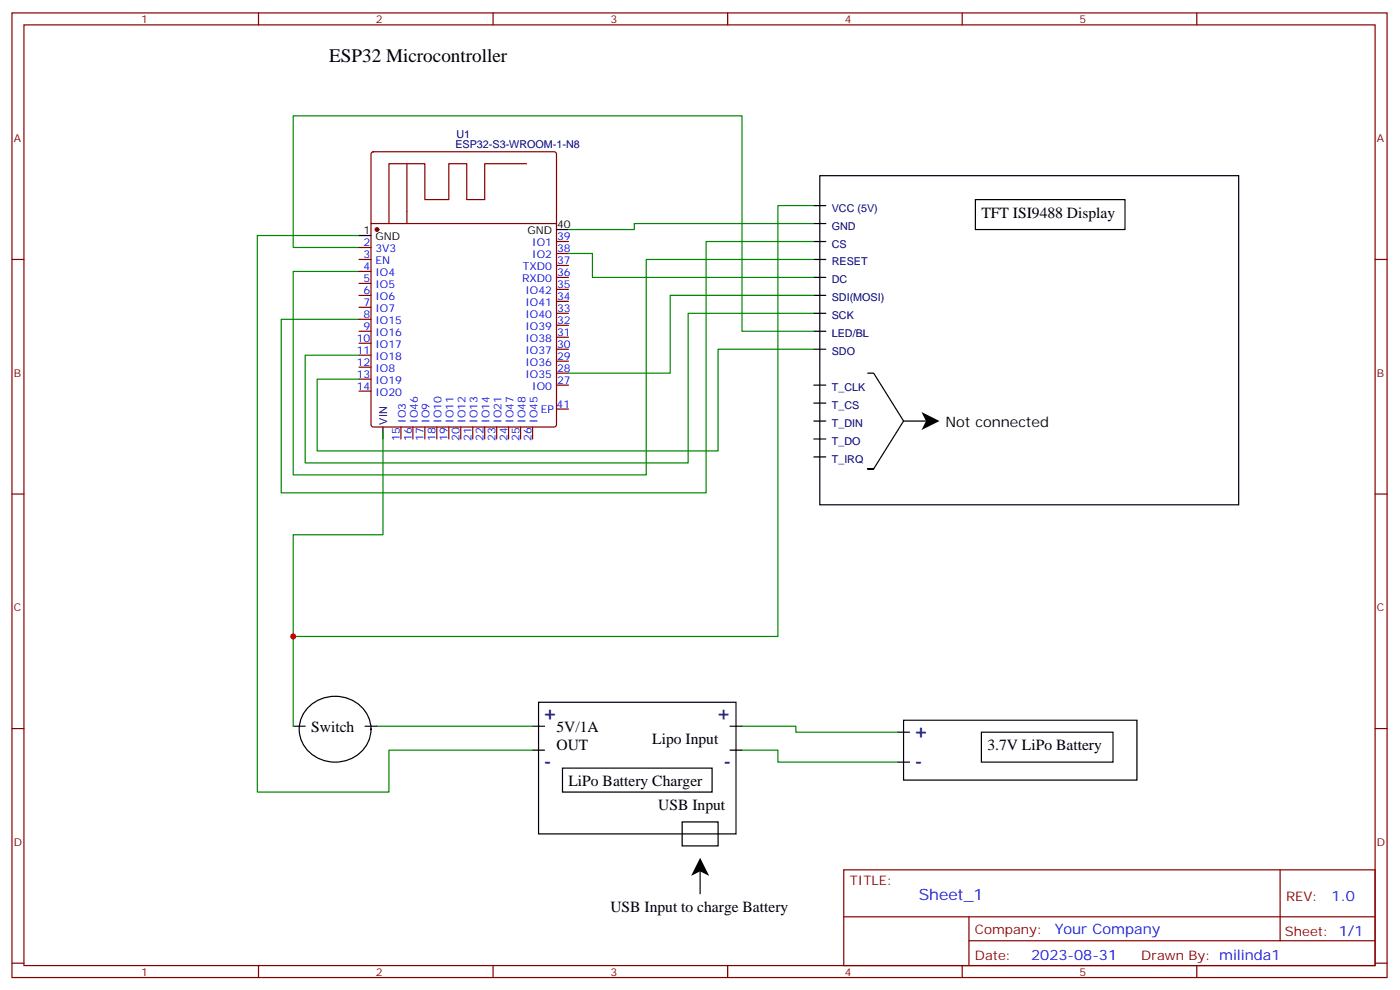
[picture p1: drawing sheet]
<svg xmlns="http://www.w3.org/2000/svg" width="413mm" height="292mm" viewBox="0 0 413 292" stroke-linecap="round" stroke-linejoin="round" font-family="sans-serif">
<g fill="none" stroke="#870000" stroke-width=".35">
<path d="M3.5 3.8h405.4v284.3h-405.4zM7.1 7.3h398.2v277.3h-398.2zM76.2 3.8v3.5M145.3 3.8v3.5M214.5 3.8v3.5M283.6 3.8v3.5M352.8 3.8v3.5M109.6 44.9l.5-.2h53.2l.7 .5v80l-.2 .5-.5 .2h-53.2l-.5-.3-.2-.4v-79.8zM119.9 48.3v17.6M155.2 48.3h-12.3v10.5h-5.3v-10.5h-5.3v10.5h-7.1v-10.5h-10.5v17.6M3.5 76.5h3.6M105.8 76.5h3.6"/>
<path d="M105.8 73h3.6M109.4 65.9h54.6M164 78.2h3.6M164 74.7h3.6M164 71.2h3.6M405.3 76.5h3.6M105.8 80h3.6M105.8 83.5h3.6M105.8 87.1h3.6M105.8 90.6h3.6M105.8 94.1h3.6M105.8 97.6h3.6"/>
<path d="M164 99.4h3.6M164 95.9h3.6M164 92.4h3.6M164 88.8h3.6M164 85.3h3.6M164 81.8h3.6M105.8 101.2h3.6M105.8 104.7h3.6M105.8 108.2h3.6M105.8 111.8h3.6M105.8 115.3h3.6M164 113.5h3.6"/>
<path d="M164 110h3.6M164 106.5h3.6M164 102.9h3.6M118.2 125.9v3.5M121.7 125.9v3.5M125.2 125.9v3.5M128.8 125.9v3.5M132.3 125.9v3.5M135.8 125.9v3.5M139.3 125.9v3.5M142.9 125.9v3.5M146.4 125.9v3.5"/>
<path d="M149.9 125.9v3.5M153.5 125.9v3.5M157 125.9v3.5M164 120.6h3.6M3.5 145.6h3.6M405.3 145.6h3.6M3.5 214.8h3.6M405.3 214.8h3.6M248.7 256.4h156.6v28.2h-156.6zM377.3 256.4v20.9M248.7 270.2h156.5M285.6 277.3h119.6"/>
<path d="M285.6 270.2v14.2M3.5 283.9h3.6M76.2 284.6v3.5M145.3 284.6v3.5M214.5 284.6v3.5M283.6 284.6v3.5M352.8 284.6v3.5M405.3 283.9h3.6"/>
</g>
<g fill="none" stroke="#000" stroke-width=".35">
<path d="M241.7 51.8h123.4v97h-123.4zM287.5 58.8h44.1v8.9h-44.1zM105.8 69.4h3.6M164 67.7h3.6M239.9 60.6h3.5M239.9 65.9h3.5M239.9 71.2h3.5M239.9 76.5h3.5M239.9 81.8h3.5M239.9 87.1h3.5M239.9 92.4h3.5M239.9 97.6h3.5"/>
<path d="M239.9 102.9h3.5M239.9 113.5h3.5M239.9 118.8h3.5M255.8 110h1.7l8.8 14.1-8.8 14.1h-1.7h1.7M112.9 125.9v3.5M239.9 124.1h3.5M239.9 129.4h3.5M239.9 134.7h3.5M266.3 124.1h7.1M86.4 214.1h3.6M90.9 208.5a10.9 10.9 0 0 1 18.1 4.1 10.1 10.1 0 0 1-11.5 12 9.6 9.6 0 0 1-7.4-15.2zM107.6 214.1h3.5"/>
<path d="M157 214.1h3.5M158.7 207h58.3v38.8h-58.3zM215.2 214.1h3.5M264.6 215.8h3.5M266.3 212.3h68.8v17.6h-68.8zM289.3 215.8h38.8v8.8h-38.8zM157 221.1h3.5M165.8 226.4h44.1v7.1h-44.1zM215.2 221.1h3.5M264.6 224.6h3.5M201.1 242.3h10.6v7h-10.6zM206.4 256.4v7.1"/>
</g>
<g fill="none" stroke="#008700" stroke-width=".35">
<path d="M105.8 69.4h-30v164.1h38.9v-12.4h42.3M105.8 73h-19.4v-38.9h132.3v63.5h21.2M167.6 74.7h7v7.1h65.3M239.9 71.2h-31.8v74.1h-125.2v-51.2h22.9M239.9 76.5h-49.4v63.5h-104.1v-60h19.4M239.9 60.6h-10.6v127h-142.9M239.9 65.9h-52.9v1.8h-19.4M239.9 87.1h-42.3v22.9h-30M239.9 92.4h-37.1v44.1h-112.8v-31.8h15.8M239.9 102.9h-28.2v30h-118.2v-21.1h12.3M112.9 127.6v30h-26.5v56.5M111.1 214.1h45.9"/>
<path d="M218.7 214.1h15.9v1.7h30M218.7 221.1h10.6v3.5h35.3"/>
</g>
<path d="M271.6 121.5l5.3 2.6-5.3 2.7 1.4-2.7zM206.4 252.9l2.6 5.3-2.6-1.4-2.7 1.4z" fill="#000"/>
<circle cx="111.1" cy="67.7" r=".53" fill="#870000" stroke="#870000" stroke-width=".35"/>
<circle cx="86.4" cy="187.6" r=".88" fill="#c00"/>
<text font-size="5.6" x="97" y="18.3">ESP32 Microcontroller</text>
<g font-size="5.6" fill="#000080">
<text x="160.5" y="212.3">+</text>
<text x="211.7" y="212.3">+</text>
<text x="269.9" y="217.6">+</text>
<text x="160.5" y="226.4">-</text>
<text x="213.4" y="226.4">-</text>
<text x="269.9" y="226.4">-</text>
</g>
<g font-size="4.6">
<text x="289.3" y="64.1">TFT ISI9488 Display</text>
<text x="91.7" y="215.8">Switch</text>
<text x="164" y="215.8">5V/1A</text>
<text x="164" y="221.1">OUT</text>
<text x="192.3" y="219.4">Lipo Input</text>
<text x="291" y="221.1">3.7V LiPo Battery</text>
<text x="167.6" y="231.7">LiPo Battery Charger</text>
<text x="194" y="238.8">USB Input</text>
<text x="179.9" y="268.7">USB Input to charge Battery</text>
</g>
<text font-size="4.6" fill="#00f" x="270.8" y="265.4">Sheet_1</text>
<text font-size="4.2" x="278.7" y="125.9">Not connected</text>
<g font-size="4.2" fill="#00f">
<text x="392.5" y="265.7">1.0</text>
<text x="310.9" y="275.2">Your Company</text>
<text x="304" y="283">2023-08-31</text>
</g>
<g font-size="3.9" fill="#800">
<text x="250.5" y="261">TITLE:</text>
<text x="379.1" y="265.7">REV:</text>
<text x="287.4" y="275.2">Company:</text>
<text x="378.7" y="275.8">Sheet: 1/1</text>
<text x="287.4" y="282.9">Date:</text>
<text x="336.4" y="282.9">Drawn By: milinda1</text>
</g>
<g font-size="3.2" fill="#800">
<text x="41.6" y="6.8">1</text>
<text x="110.8" y="6.8">2</text>
<text x="179.9" y="6.8">3</text>
<text x="249.1" y="6.8">4</text>
<text x="318.2" y="6.8">5</text>
<text x="4.1" y="41.9">A</text>
<text x="405.9" y="41.9">A</text>
<text x="4.1" y="111.1">B</text>
<text x="405.9" y="111.1">B</text>
<text x="4.1" y="180.2">C</text>
<text x="405.9" y="180.2">C</text>
<text x="4.1" y="249.3">D</text>
<text x="405.9" y="249.3">D</text>
<text x="41.6" y="287.6">1</text>
<text x="110.8" y="287.6">2</text>
<text x="179.9" y="287.6">3</text>
<text x="249.1" y="287.6">4</text>
<text x="318.2" y="287.6">5</text>
</g>
<g font-size="3.2" fill="#000080">
<text x="134.6" y="40.5">U1</text>
<text x="134.2" y="43.7">ESP32-S3-WROOM-1-N8</text>
<text x="245.2" y="62.4">VCC (5V)</text>
<text x="245.2" y="67.7">GND</text>
<text x="245.2" y="73">CS</text>
<text x="245.2" y="78.2">RESET</text>
<text x="245.2" y="83.5">DC</text>
<text x="245.2" y="88.8">SDI(MOSI)</text>
<text x="245.2" y="94.1">SCK</text>
<text x="245.2" y="99.4">LED/BL</text>
<text x="245.2" y="104.7">SDO</text>
<text x="245.2" y="115.3">T_CLK</text>
<text x="114.2" y="125.2" transform="rotate(-90 114.2 125.2)">VIN</text>
<text x="245.2" y="120.6">T_CS</text>
<text x="245.2" y="125.9">T_DIN</text>
<text x="245.2" y="131.2">T_DO</text>
<text x="245.2" y="136.5">T_IRQ</text>
</g>
<g font-size="3.2">
<text x="107.2" y="69.1">1</text>
<text x="110.7" y="70.8">GND</text>
<text x="155.5" y="69.1">GND</text>
<text x="164.2" y="67.3">40</text>
</g>
<g font-size="3.2" fill="#00f">
<text x="164.2" y="70.8">39</text>
<text x="107.2" y="72.6">2</text>
<text x="107.2" y="76.1">3</text>
<text x="110.7" y="74.4">3V3</text>
<text x="110.7" y="77.9">EN</text>
<text x="156.9" y="76.1">IO2</text>
<text x="156.9" y="72.6">IO1</text>
<text x="164.2" y="77.9">37</text>
<text x="164.2" y="74.4">38</text>
<text x="107.2" y="79.7">4</text>
<text x="107.2" y="83.2">5</text>
<text x="110.7" y="81.4">IO4</text>
<text x="153.9" y="83.2">RXD0</text>
<text x="154.1" y="79.7">TXD0</text>
<text x="164.2" y="81.4">36</text>
<text x="107.2" y="86.7">6</text>
<text x="110.7" y="84.9">IO5</text>
<text x="110.7" y="88.5">IO6</text>
<text x="154.9" y="86.7">IO42</text>
<text x="164.2" y="88.5">34</text>
<text x="164.2" y="84.9">35</text>
<text x="107.2" y="90.2">7</text>
<text x="107.2" y="93.8">8</text>
<text x="110.7" y="92">IO7</text>
<text x="110.7" y="95.5">IO15</text>
<text x="154.9" y="93.8">IO40</text>
<text x="154.9" y="90.2">IO41</text>
<text x="164.2" y="95.5">32</text>
<text x="164.2" y="92">33</text>
<text x="105.2" y="100.8">10</text>
<text x="107.2" y="97.3">9</text>
<text x="110.7" y="99.1">IO16</text>
<text x="154.9" y="100.8">IO38</text>
<text x="154.9" y="97.3">IO39</text>
<text x="164.2" y="99.1">31</text>
<text x="105.2" y="104.4">11</text>
<text x="105.2" y="107.9">12</text>
<text x="110.7" y="102.6">IO17</text>
<text x="110.7" y="106.1">IO18</text>
<text x="154.9" y="107.9">IO36</text>
<text x="154.9" y="104.4">IO37</text>
<text x="164.2" y="106.1">29</text>
<text x="164.2" y="102.6">30</text>
<text x="105.2" y="111.4">13</text>
<text x="110.7" y="109.6">IO8</text>
<text x="110.7" y="113.2">IO19</text>
<text x="154.9" y="111.4">IO35</text>
<text x="164.2" y="113.2">27</text>
<text x="164.2" y="109.6">28</text>
<text x="105.2" y="114.9">14</text>
<text x="110.7" y="116.7">IO20</text>
<text x="156.9" y="114.9">IO0</text>
<text x="119.6" y="124.6" transform="rotate(-90 119.6 124.6)">IO3</text>
<text x="123.1" y="124.6" transform="rotate(-90 123.1 124.6)">IO46</text>
<text x="126.6" y="124.6" transform="rotate(-90 126.6 124.6)">IO9</text>
<text x="130.2" y="124.6" transform="rotate(-90 130.2 124.6)">IO10</text>
<text x="133.7" y="124.6" transform="rotate(-90 133.7 124.6)">IO11</text>
<text x="137.2" y="124.6" transform="rotate(-90 137.2 124.6)">IO12</text>
<text x="140.8" y="124.6" transform="rotate(-90 140.8 124.6)">IO13</text>
<text x="144.3" y="124.6" transform="rotate(-90 144.3 124.6)">IO14</text>
<text x="147.8" y="124.6" transform="rotate(-90 147.8 124.6)">IO21</text>
<text x="151.3" y="124.6" transform="rotate(-90 151.3 124.6)">IO47</text>
<text x="154.9" y="124.6" transform="rotate(-90 154.9 124.6)">IO48</text>
<text x="158.4" y="124.6" transform="rotate(-90 158.4 124.6)">IO45</text>
<text x="159.4" y="121.6">EP</text>
<text x="164" y="120.2">41</text>
<text x="117.8" y="130.1" transform="rotate(-90 117.8 130.1)">15</text>
<text x="121.4" y="130.1" transform="rotate(-90 121.4 130.1)">16</text>
<text x="124.9" y="130.1" transform="rotate(-90 124.9 130.1)">17</text>
<text x="128.4" y="130.1" transform="rotate(-90 128.4 130.1)">18</text>
<text x="131.9" y="130.1" transform="rotate(-90 131.9 130.1)">19</text>
<text x="135.5" y="130.1" transform="rotate(-90 135.5 130.1)">20</text>
<text x="139" y="130.1" transform="rotate(-90 139 130.1)">21</text>
<text x="142.5" y="130.1" transform="rotate(-90 142.5 130.1)">22</text>
<text x="146" y="130.1" transform="rotate(-90 146 130.1)">23</text>
<text x="149.6" y="130.1" transform="rotate(-90 149.6 130.1)">24</text>
<text x="153.1" y="130.1" transform="rotate(-90 153.1 130.1)">25</text>
<text x="156.6" y="130.1" transform="rotate(-90 156.6 130.1)">26</text>
</g>
</svg>
